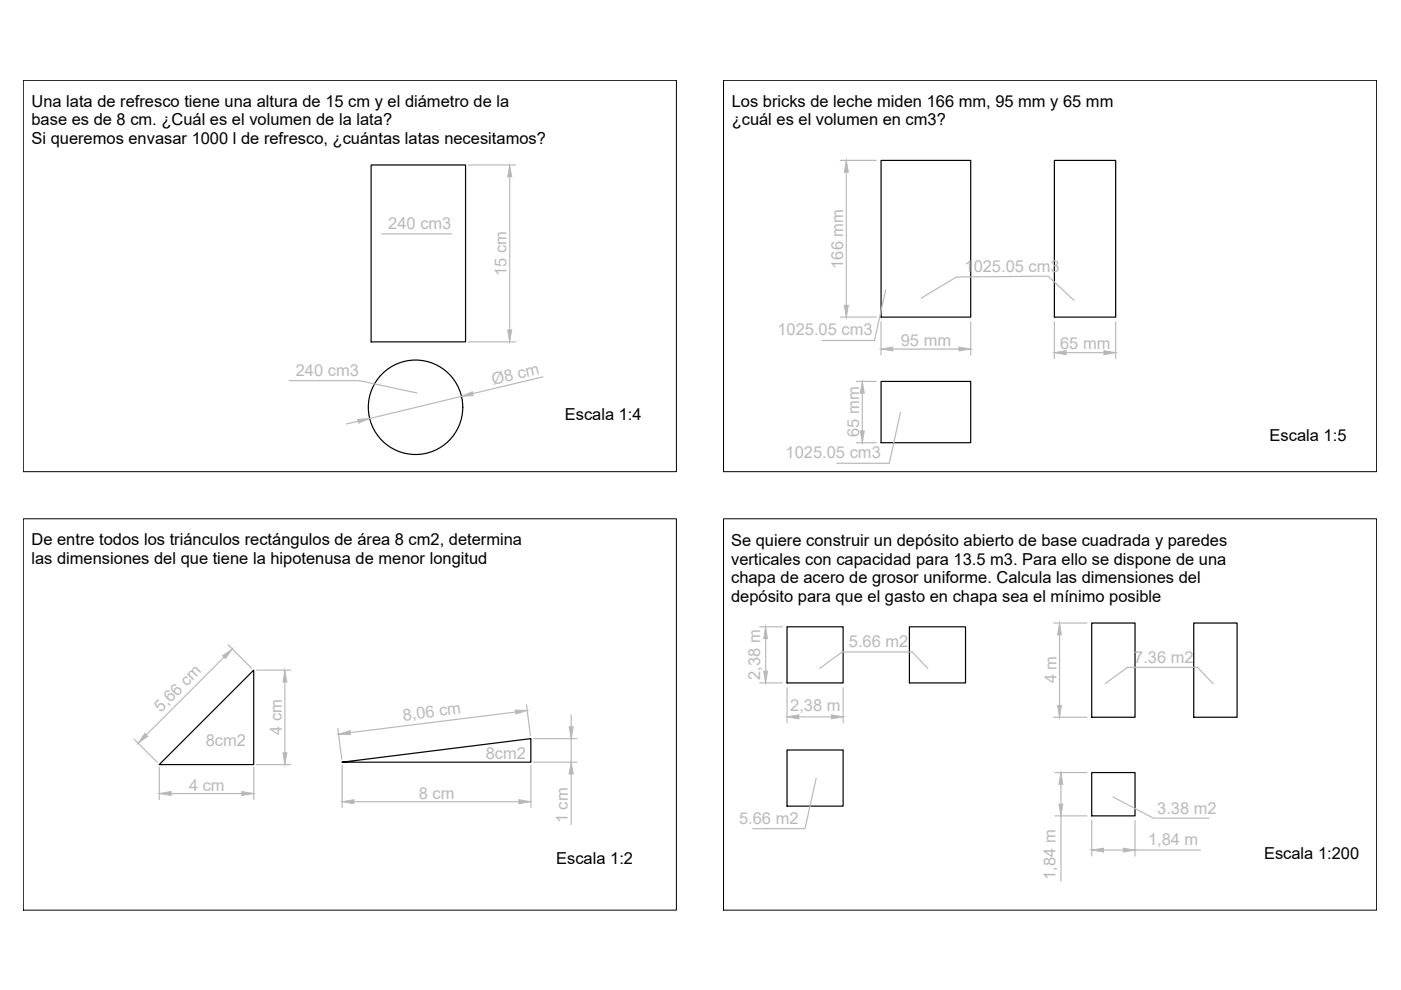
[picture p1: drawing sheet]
<svg xmlns="http://www.w3.org/2000/svg" width="297mm" height="210mm" viewBox="0 0 297 210" stroke-linecap="round" stroke-linejoin="round" font-family="sans-serif">
<!-- layer: 0 -->
<g fill="none" stroke="#000" stroke-width=".25">
<path d="M78.7 35h20v37.5h-20zM186.8 34h19v33.2h-19zM223.5 34h13v33.2h-13zM186.8 80.9h19v13h-19zM166.9 132.9h11.9v11.9h-11.9zM192.8 132.9h11.9v11.9h-11.9zM231.5 132.1h9.2v20h-9.2zM253.1 132.1h9.2v20h-9.2zM53.8 142.1v20h-20zM166.9 159h11.9v11.9h-11.9zM72.5 161.6l40.1-5v5zM231.5 163.8h9.2v9.2h-9.2z"/>
<circle cx="88.1" cy="86.4" r="10"/>
</g>
<!-- layer: Cotas -->
<g fill="none" stroke="#bababa" stroke-width=".25">
<path d="M99.3 35h10M108.1 37.5v32.4M178.2 34h7.6M179.4 36.5v28.2M80.9 49.6h14.8M99.3 72.5h10M115.1 79.9l-14.9 3.6M178.2 67.2h7.6M186.8 68.2v7M187.8 61.4l-2.4 10.8h-11.1M189.3 74h14M195.3 63.2l7.5-4.5 19.4-.1 5.5 5.1"/>
<path d="M205.8 68.2v7M223.5 68.2v7.8M226 74.8h8M236.5 68.2v7.8M61.3 80.7h14.8l12.3 2.6M75.9 89.3l-2.4 .6M97.8 84l-19.5 4.7M181.6 80.9h4.2M181.6 93.9h4.2M182.8 83.4v8M190.9 87.5l-2.4 10.7h-11.1M47.5 139.3l-16.5 16.5"/>
<path d="M48.4 136.7l4.9 5M161.1 132.9h4.7M162.3 135.4v6.9M223.4 132.1h7M224.6 134.6v15M28.4 156.7l4.9 4.9M54.4 142.1h7.3M60.4 144.6v15M71.6 154.4l.9 6.6M109.3 151l-35 4.3M111.6 149.4l.9 6.6M113.1 156.6h9.2"/>
<path d="M121.1 151.6v2.5M121.1 156.6v5M161.1 144.8h4.7M166.9 145.8v7.4M169.4 152h6.9M173.8 141.7l4.7-3.5h14.9l3.3 3.5M178.8 145.8v7.4M223.4 152.1h7M234.3 145l4.7-3.5h14.9l3.3 3.5M33.8 162.7v6.8M36.3 168.2h15M53.8 162.7v6.8"/>
<path d="M54.4 162.1h7.3M72.5 162.2v9M75 170h35M112.6 162.2v9M113.1 161.6h9.2M121.1 164.1v10.7M173 165l-2.3 10.7h-11.1M223.7 163.8h6.7M223.7 173h6.7M224.9 166.3v4.2M224.9 173v13.8M231.5 174v7.5"/>
<path d="M236 169l8.5 4.5h11.8M240.7 174v7.5M234 180.2h4.2M240.7 180.2h13.8"/>
</g>
<g fill="#bababa" stroke="#bababa" stroke-width=".21">
<path d="M182.8 80.9l.4 2.5h-.8z"/>
<path d="M182.4 91.4h.8l-.4 2.5z"/>
<path d="M223.5 74.8l2.5-.4v.8z"/>
<path d="M234 74.4l2.5 .4-2.5 .4z"/>
<path d="M179.4 34l.5 2.5h-.9z"/>
<path d="M179 64.7h.9l-.5 2.5z"/>
<path d="M203.3 73.6l2.5 .4-2.5 .4z"/>
<path d="M186.8 74l2.5-.4v.8z"/>
<path d="M166.9 152l2.5-.4v.8z"/>
<path d="M176.3 151.6l2.5 .4-2.5 .4z"/>
<path d="M162.3 132.9l.4 2.5h-.8z"/>
<path d="M161.9 142.3h.8l-.4 2.5z"/>
<path d="M224.6 132.1l.4 2.5h-.8z"/>
<path d="M224.2 149.6h.8l-.4 2.5z"/>
<path d="M224.9 163.8l.4 2.5h-.8z"/>
<path d="M224.5 170.5h.8l-.4 2.5z"/>
<path d="M108.1 35l.4 2.5h-.9z"/>
<path d="M107.6 69.9h.9l-.4 2.6z"/>
<path d="M75.8 88.9l2.5-.2-2.3 1z"/>
<path d="M97.8 84l2.3-.9 .2 .8z"/>
<path d="M47.2 139l2.1-1.4-1.5 2z"/>
<path d="M30.7 155.5l.6 .6-2 1.5z"/>
<path d="M71.8 155.7l2.4-.8 .1 .9z"/>
<path d="M109.2 150.6h2.6l-2.4 .8z"/>
<path d="M120.7 154.1h.8l-.4 2.5z"/>
<path d="M121.1 161.6l.4 2.5h-.8z"/>
<path d="M72.5 170l2.5-.4v.8z"/>
<path d="M110 169.6l2.6 .4-2.6 .4z"/>
<path d="M33.8 168.2l2.5-.4v.9z"/>
<path d="M51.3 167.8l2.5 .4-2.5 .5z"/>
<path d="M60.4 142.1l.4 2.5h-.8z"/>
<path d="M60 159.6h.8l-.4 2.5z"/>
<path d="M231.5 180.2l2.5-.4v.9z"/>
<path d="M238.2 179.8l2.5 .4-2.5 .5z"/>
</g>
<!-- layer: 0 -->
<path d="M4.9 17h138.5v83h-138.5zM153.4 17h138.5v83h-138.5zM4.9 110h138.5v83h-138.5zM153.4 110h138.5v83h-138.5z" fill="none" stroke="#000" stroke-width=".21"/>
<g font-size="3.5">
<text x="6.7" y="22.6">Una lata de refresco tiene una altura de 15 cm y el diámetro de la</text>
<text x="155.1" y="22.6">Los bricks de leche miden 166 mm, 95 mm y 65 mm</text>
<text x="6.7" y="26.6">base es de 8 cm. ¿Cuál es el volumen de la lata?</text>
<text x="155.1" y="26.6">¿cuál es el volumen en cm3?</text>
<text x="6.7" y="30.6">Si queremos envasar 1000 l de refresco, ¿cuántas latas necesitamos?</text>
<text x="119.7" y="89">Escala 1:4</text>
<text x="269.2" y="93.6">Escala 1:5</text>
<text x="6.7" y="115.6">De entre todos los triánculos rectángulos de área 8 cm2, determina</text>
<text x="6.7" y="119.6">las dimensiones del que tiene la hipotenusa de menor longitud</text>
<text x="155" y="115.7">Se quiere construir un depósito abierto de base cuadrada y paredes</text>
<text x="155" y="119.7">verticales con capacidad para 13.5 m3. Para ello se dispone de una</text>
<text x="155" y="123.7">chapa de acero de grosor uniforme. Calcula las dimensiones del</text>
<text x="155" y="127.7">depósito para que el gasto en chapa sea el mínimo posible</text>
<text x="117.9" y="183.3">Escala 1:2</text>
<text x="268" y="182.1">Escala 1:200</text>
</g>
<g font-size="3.5" fill="#bababa">
<text x="82.3" y="48.6">240 cm3</text>
<text x="107.4" y="58.6" transform="rotate(-90 107.4 58.6)">15 cm</text>
<text x="178.8" y="57" transform="rotate(-90 178.8 57)">166 mm</text>
<text x="204.5" y="57.8">1025.05 cm3</text>
<text x="164.8" y="71.1">1025.05 cm3</text>
<text x="191" y="73.3">95 mm</text>
<text x="224.8" y="74.1">65 mm</text>
<text x="62.7" y="79.7">240 cm3</text>
<text x="104.5" y="81.7" transform="rotate(-14 104.5 81.7)">Ø8 cm</text>
<text x="182.1" y="92.6" transform="rotate(-90 182.1 92.6)">65 mm</text>
<text x="166.6" y="97.2">1025.05 cm3</text>
<text x="180" y="137.2">5.66 m2</text>
<text x="240.5" y="140.5">7.36 m2</text>
<text x="161.2" y="144.1" transform="rotate(-90 161.2 144.1)">2,38 m</text>
<text x="224" y="144.9" transform="rotate(-90 224 144.9)">4 m</text>
<text x="34.1" y="151.1" transform="rotate(-45 34.1 151.1)">5,66 cm</text>
<text x="59.8" y="155.8" transform="rotate(-90 59.8 155.8)">4 cm</text>
<text x="85.5" y="152.8" transform="rotate(-7 85.5 152.8)">8,06 cm</text>
<text x="167.5" y="150.8">2,38 m</text>
<text x="43.6" y="158.3">8cm2</text>
<text x="103" y="160.9">8cm2</text>
<text x="40.1" y="167.6">4 cm</text>
<text x="88.8" y="169.3">8 cm</text>
<text x="245.3" y="172.6">3.38 m2</text>
<text x="120.4" y="174.6" transform="rotate(-90 120.4 174.6)">1 cm</text>
<text x="156.7" y="174.7">5.66 m2</text>
<text x="243.4" y="179.1">1,84 m</text>
<text x="223.8" y="186.5" transform="rotate(-90 223.8 186.5)">1,84 m</text>
</g>
</svg>
